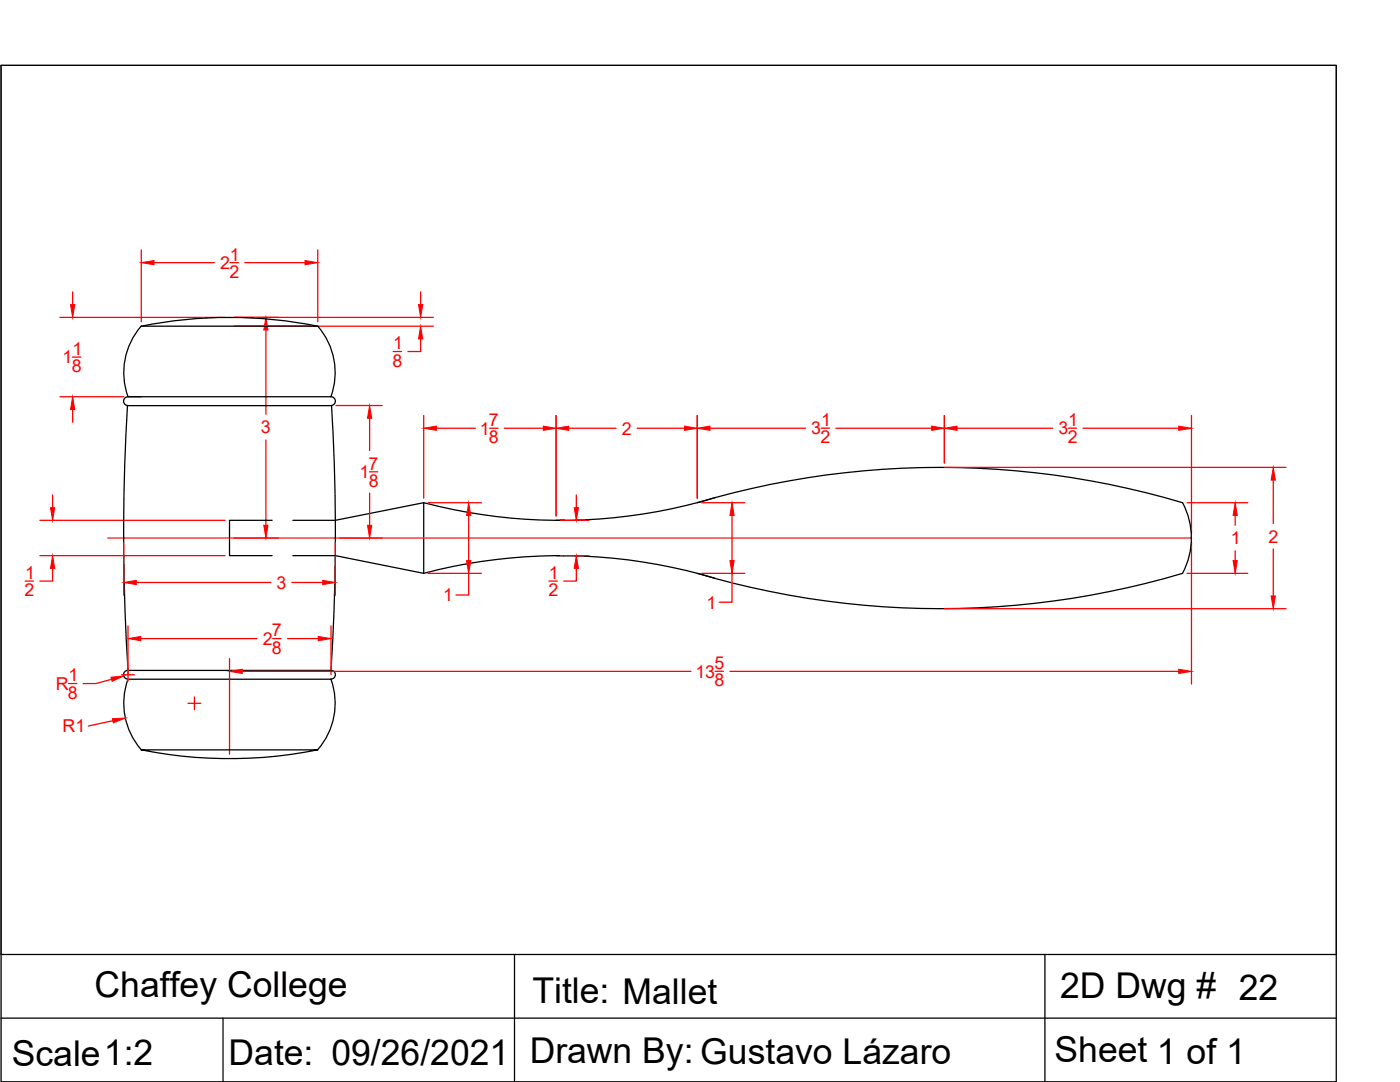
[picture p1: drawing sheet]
<svg xmlns="http://www.w3.org/2000/svg" width="279mm" height="216mm" viewBox="0 0 279 216" stroke-linecap="round" stroke-linejoin="round" font-family="sans-serif">
<!-- layer: 0 -->
<g fill="none" stroke="#000" stroke-width=".25">
<path d="M.2 13h266.5v202.9h-266.5zM25.5 79.2a.89 .89 0 0 0-.8 .9 .89 .89 0 0 0 .8 .8h40.6a.88 .88 0 0 0 .8-.9 .88 .88 0 0 0-.8-.8M25.5 79.2h40.6M28.2 65.1a89 89 0 0 1 35.2 0zM28.2 65.1a14.1 14.1 0 0 0-2.7 14.1M63.4 65.1a14.1 14.1 0 0 1 2.6 14.1M25.4 80.9a426.7 426.7 0 0 0 .1 52.9M66.2 80.9a426.7 426.7 0 0 1-.1 52.9M142.6 99.3a107.3 107.3 0 0 1-58 1M54.3 103.8h-8.5v7.1h8.5M58.4 110.9h8.5l17.7 3.5M84.6 114.4a107.5 107.5 0 0 1 58 1"/>
<path d="M84.6 100.3v14.1M84.6 100.3l-17.7 3.5h-8.5M111 110.9h1.7M111 103.8h1.7M139.1 100.3a169.9 169.9 0 0 1 96.9 0 15 15 0 0 1 0 14.1 169.7 169.7 0 0 1-96.9 0M25.5 133.8a.88 .88 0 0 0-.8 .8 .88 .88 0 0 0 .8 .9M25.5 135.5a14.1 14.1 0 0 0 2.7 14.1M25.5 133.8h40.6M25.5 135.5h40.6M66 135.5a14.1 14.1 0 0 1-2.6 14.1M66.1 133.8a.88 .88 0 0 1 .8 .8 .88 .88 0 0 1-.8 .9M28.2 149.6h35.2a89.7 89.7 0 0 1-35.2 0z"/>
<path d="M.2 190.5h266.5M102.7 190.5v25.4M208.5 190.5v25.4M.2 203.2h266.5M44.5 203.2v12.7"/>
</g>
<path d="M21.5 107.4h216.3" fill="none" stroke="#ed1f24" stroke-width=".25"/>
<g fill="none" stroke="#f00" stroke-width=".25">
<path d="M14.5 58.3v2.5M28.2 49.9v14.3M30.7 52.4h12.1M45.9 52.4h1.7M48.9 52.4h12M63.4 49.9v14.3M83.9 58.3v2.5M12 63.3h32.9M12 79.2h12.7M14.5 71.2h1.6M46.7 63.3h39.8M46.7 65.1h39.8"/>
<path d="M53.1 65.8v16.9M78.5 70.1h1.6M83.9 67.6v2.5h-2.5M10.5 98.8v2.5M14.5 81.7v2.5M53.1 87.8v17M67 80.9h9.3M73.7 94.1h1.7M73.8 83.5v6.4M73.8 98.4v6.4M84.6 82.9v16.5M87.1 85.4h7.8"/>
<path d="M97.7 85.4h1.7M100.6 85.4h7.8M111 82.9v20.1M113.5 85.4h9.5M115 98.8v2.5M127.2 85.4h9.4M139.1 82.9v16.5M141.7 85.4h19.1M163.9 85.4h1.7M166.8 85.4h19.1M188.5 82.9v9.5M188.5 93.3h68.1"/>
<path d="M191 85.4h19.1M213.2 85.4h1.7M216.1 85.4h19.1M237.8 82.9v23.6M254.1 95.8v8.7M5 116h1.7M8 103.8h36.9M8 110.9h36.9M10.5 113.4v2.6h-2.5M24.7 108.2v10.6M27.2 116.2h26.9M46.7 107.4h8.9"/>
<path d="M58.3 116.2h6.1M66.9 108.2v10.6M67.8 107.4h8.5M85.4 100.3h10.7M85.4 114.4h10.7M93.5 114.4v4.3h-2.5M93.5 102.8v9.1M109.5 116h1.7M111.8 103.8h5.8M111.8 110.9h5.8M115 113.4v2.6h-2.5M140 100.3h8.6"/>
<path d="M140 114.4h8.6M146.1 114.4v5.8h-2.5M146.1 102.8v9.1M236.9 100.3h12.1M236.9 114.4h12.1M237.8 108.2v28.3M246.5 102.8v2M246.5 109.9v2M254.1 109.5v9.4M13.7 136.4h1.6M22.2 135.6l-3.1 .8h-2.5M24.3 134.6h2.5"/>
<path d="M25.5 124.9v11M28.1 127.4h23.2M38.8 139.1v2.5M45.8 131.4v19.1M48.3 134h89.6M54.4 127.4h1.7M57.4 127.4h6.1M66.1 124.9v9.7M142.7 133.9h1.7M145.7 134h89.5M188.5 121.5h68.1M22.5 143.8l-4.8 1.1"/>
<path d="M37.5 140.3h2.6"/>
</g>
<g fill="#f00" stroke="#f00" stroke-width=".2">
<path d="M235.2 85l2.6 .4-2.6 .5z"/>
<path d="M188.5 85.4l2.5-.4v.9z"/>
<path d="M185.9 85l2.6 .4-2.6 .5z"/>
<path d="M139.1 85.4l2.6-.4v.9z"/>
<path d="M111 85.4l2.5-.4v.9z"/>
<path d="M136.6 85l2.5 .4-2.5 .5z"/>
<path d="M84.6 85.4l2.5-.4v.9z"/>
<path d="M108.4 85l2.6 .4-2.6 .5z"/>
<path d="M93.5 100.3l.5 2.5h-.9z"/>
<path d="M93.1 111.9h.9l-.5 2.5z"/>
<path d="M114.6 101.3h.8l-.4 2.5z"/>
<path d="M115 110.9l.4 2.5h-.8z"/>
<path d="M146.1 100.3l.4 2.5h-.8z"/>
<path d="M145.7 111.9h.8l-.4 2.5z"/>
<path d="M10.1 101.3h.8l-.4 2.5z"/>
<path d="M10.5 110.9l.4 2.5h-.8z"/>
<path d="M28.2 52.4l2.5-.4v.8z"/>
<path d="M60.9 52l2.5 .4-2.5 .4z"/>
<path d="M83.5 60.8h.9l-.5 2.5z"/>
<path d="M83.9 65.1l.5 2.5h-.9z"/>
<path d="M14.1 60.8h.8l-.4 2.5z"/>
<path d="M14.5 79.2l.4 2.5h-.8z"/>
<path d="M25.5 127.4l2.6-.4v.8z"/>
<path d="M63.5 127l2.6 .4-2.6 .4z"/>
<path d="M53.1 63.3l.4 2.5h-.9z"/>
<path d="M52.6 104.8h.9l-.4 2.6z"/>
<path d="M64.4 115.8l2.5 .4-2.5 .4z"/>
<path d="M24.7 116.2l2.5-.4v.8z"/>
<path d="M73.8 80.9l.4 2.6h-.9z"/>
<path d="M73.3 104.8h.9l-.4 2.6z"/>
<path d="M22.4 143.4l2.6-.1-2.4 .9z"/>
<path d="M22.1 135.1l2.6-.2-2.3 1.1z"/>
<path d="M45.8 134l2.5-.5v.9z"/>
<path d="M235.2 133.5l2.6 .5-2.6 .4z"/>
<path d="M254.1 93.3l.4 2.5h-.8z"/>
<path d="M253.7 118.9h.8l-.4 2.6z"/>
<path d="M246.5 100.3l.4 2.5h-.8z"/>
<path d="M246.1 111.9h.8l-.4 2.5z"/>
</g>
<path d="M.2 13h266.5v177.5h-266.5z" fill="none" stroke="#000" stroke-width=".2"/>
<g font-size="7.1">
<text x="18.9" y="198.9">Chaffey College</text>
<text x="106.3" y="200">Title: Mallet</text>
<text x="211.6" y="199.2">2D Dwg # 22</text>
<text x="2.3" y="212.7">Scale1:2</text>
<text x="45.6" y="212.4">Date: 09/26/2021</text>
<text x="105.7" y="212.2">Drawn By: Gustavo Lázaro</text>
<text x="210.5" y="211.9">Sheet 1 of 1</text>
</g>
<g font-size="3.5" fill="#f00">
<text x="43.9" y="53.7">2</text>
<text x="45.9" y="52">1</text>
<text x="45.8" y="55.4">2</text>
<text x="14.4" y="70.8">1</text>
<text x="78.4" y="69.7">1</text>
<text x="12.5" y="72.5">1</text>
<text x="14.3" y="74.3">8</text>
<text x="78.3" y="73.2">8</text>
<text x="52.1" y="86.5">3</text>
<text x="95.7" y="86.7">1</text>
<text x="97.6" y="85">7</text>
<text x="97.6" y="88.5">8</text>
<text x="124.1" y="86.7">2</text>
<text x="161.9" y="86.7">3</text>
<text x="163.8" y="88.4">2</text>
<text x="163.9" y="85">1</text>
<text x="211.2" y="86.7">3</text>
<text x="213.1" y="88.4">2</text>
<text x="213.2" y="85">1</text>
<text x="71.8" y="95.4">1</text>
<text x="73.6" y="93.7">7</text>
<text x="73.6" y="97.2">8</text>
<text x="245.6" y="108.6">1</text>
<text x="253.2" y="108.3">2</text>
<text x="4.9" y="118.9">2</text>
<text x="5" y="115.5">1</text>
<text x="55.2" y="117.5">3</text>
<text x="88.4" y="120">1</text>
<text x="109.4" y="118.9">2</text>
<text x="109.5" y="115.5">1</text>
<text x="141" y="121.4">1</text>
<text x="52.5" y="128.7">2</text>
<text x="54.3" y="127">7</text>
<text x="54.3" y="130.4">8</text>
<text x="11.1" y="137.7">R</text>
<text x="13.7" y="136">1</text>
<text x="138.8" y="135.2">13</text>
<text x="142.6" y="133.5">5</text>
<text x="142.6" y="136.9">8</text>
<text x="13.5" y="139.4">8</text>
<text x="12.5" y="146.1">R1</text>
</g>
</svg>
